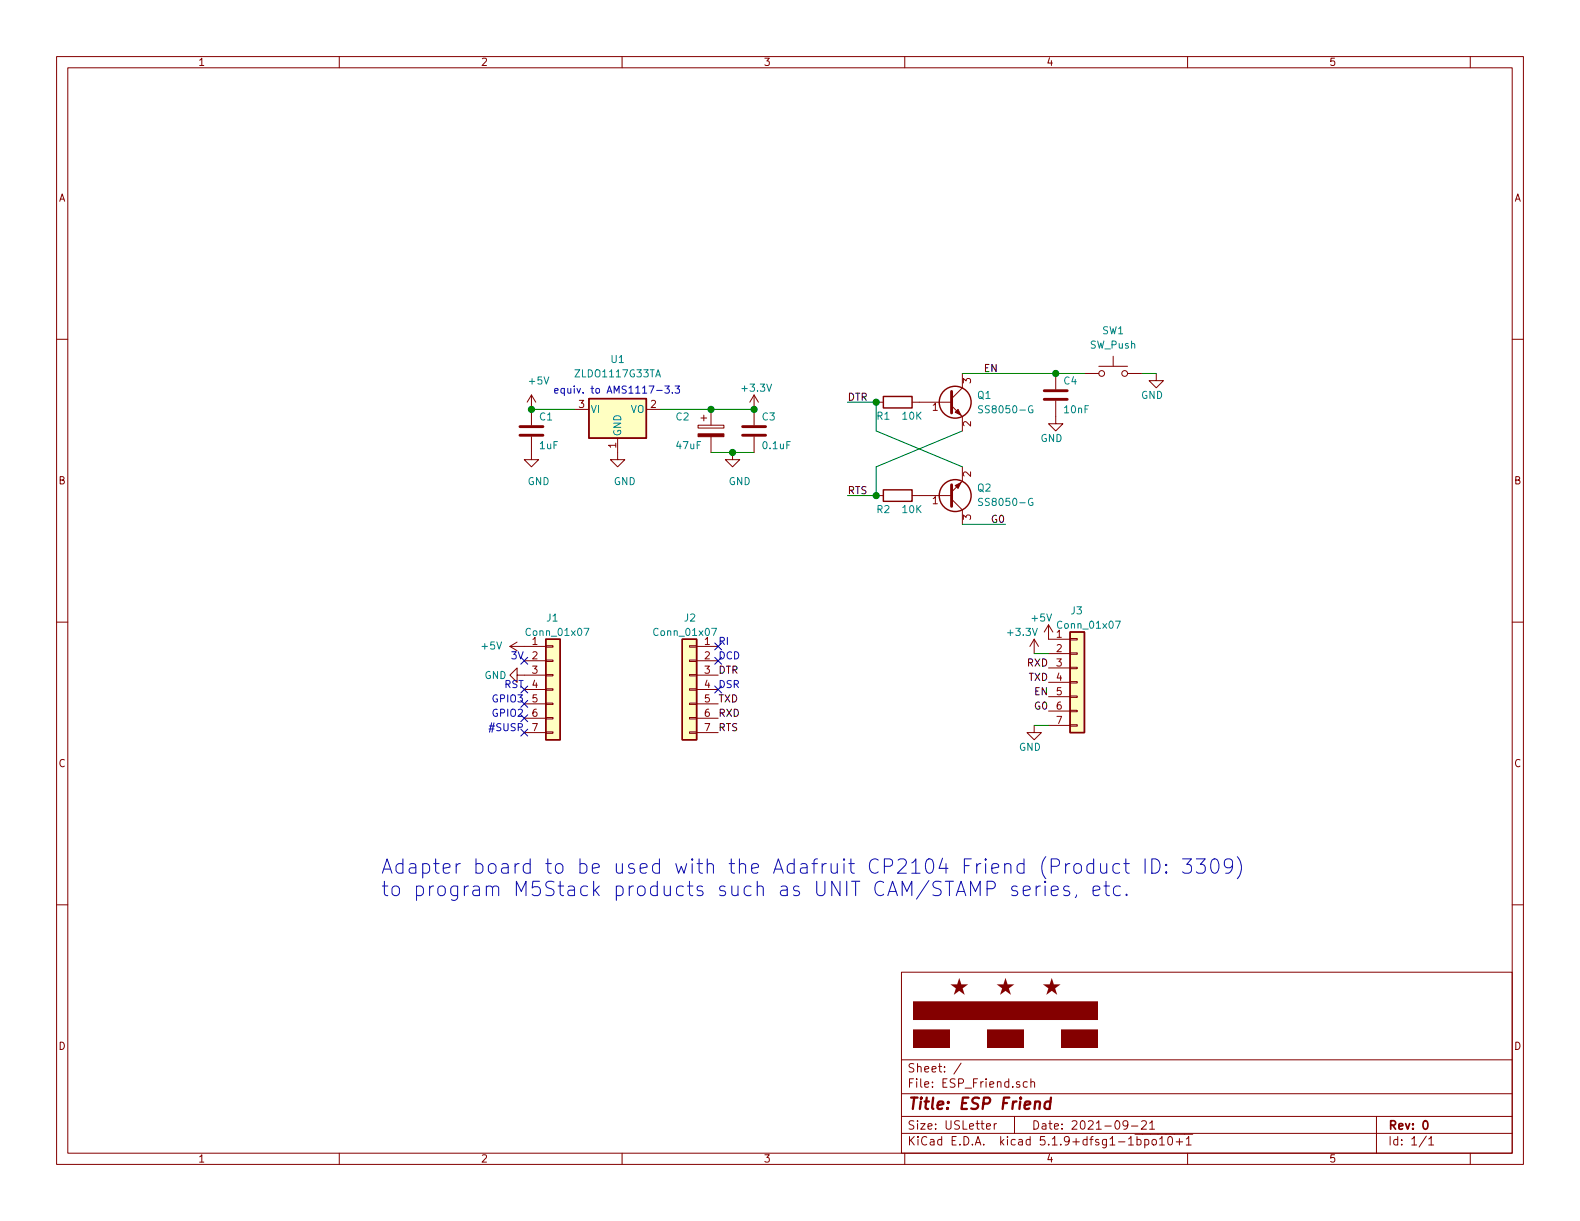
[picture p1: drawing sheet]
EESchema Schematic File Version 4
EELAYER 30 0
EELAYER END
$Descr USLetter 11000 8500
encoding utf-8
Sheet 1 1
Title "ESP Friend"
Date "2021-09-21"
Rev "0"
Comp ""
Comment1 ""
Comment2 ""
Comment3 ""
Comment4 ""
$EndDescr
$Comp
L Connector_Generic:Conn_01x07 J3
U 1 1
P 7500 4750
F 0 "J3" H 7450 5250 50  0000 L CNN
F 1 "Conn_01x07" H 7350 5150 50  0000 L CNN
F 2 "Connector_PinHeader_2.54mm:PinHeader_1x07_P2.54mm_Horizontal" H 7500 4750 50  0001 C CNN
F 3 "~" H 7500 4750 50  0001 C CNN
	1    7500 4750
	1    0    0    -1  
$EndComp
Text Label 7300 4650 2    50   ~ 0
RXD
Text Label 7300 4750 2    50   ~ 0
TXD
Text Label 7300 4950 2    50   ~ 0
G0
$Comp
L power:GND #PWR0101
U 1 1
P 7200 5050
F 0 "#PWR0101" H 7200 4800 50  0001 C CNN
F 1 "GND" H 7250 4900 50  0000 R CNN
F 2 "" H 7200 5050 50  0001 C CNN
F 3 "" H 7200 5050 50  0001 C CNN
	1    7200 5050
	1    0    0    -1  
$EndComp
Wire Wire Line
	7200 4550 7300 4550
$Comp
L power:+3.3V #PWR0102
U 1 1
P 7200 4550
F 0 "#PWR0102" H 7200 4400 50  0001 C CNN
F 1 "+3.3V" H 7000 4700 50  0000 L CNN
F 2 "" H 7200 4550 50  0001 C CNN
F 3 "" H 7200 4550 50  0001 C CNN
	1    7200 4550
	1    0    0    -1  
$EndComp
Wire Wire Line
	7200 5050 7300 5050
$Comp
L Device:R R1
U 1 1
P 6250 2800
F 0 "R1" V 6150 2900 50  0000 C CNN
F 1 "10K" V 6150 2700 50  0000 C CNN
F 2 "Resistor_SMD:R_0805_2012Metric_Pad1.20x1.40mm_HandSolder" V 6180 2800 50  0001 C CNN
F 3 "~" H 6250 2800 50  0001 C CNN
	1    6250 2800
	0    -1   -1   0   
$EndComp
$Comp
L Device:R R2
U 1 1
P 6250 3450
F 0 "R2" V 6150 3550 50  0000 C CNN
F 1 "10K" V 6150 3350 50  0000 C CNN
F 2 "Resistor_SMD:R_0805_2012Metric_Pad1.20x1.40mm_HandSolder" V 6180 3450 50  0001 C CNN
F 3 "~" H 6250 3450 50  0001 C CNN
	1    6250 3450
	0    -1   -1   0   
$EndComp
Wire Wire Line
	6100 2800 6100 3000
Wire Wire Line
	6100 3000 6700 3250
Wire Wire Line
	6100 3250 6100 3450
Wire Wire Line
	6100 3250 6700 3000
Wire Wire Line
	7000 3650 6700 3650
Text Label 6950 2600 2    50   ~ 0
EN
Text Label 7000 3650 2    50   ~ 0
G0
Text Label 5900 2800 0    50   ~ 0
DTR
Text Label 5900 3450 0    50   ~ 0
RTS
Wire Wire Line
	5900 2800 6100 2800
Connection ~ 6100 2800
Wire Wire Line
	5900 3450 6100 3450
Connection ~ 6100 3450
$Comp
L Device:C C1
U 1 1
P 3700 3000
F 0 "C1" H 3750 3100 50  0000 L CNN
F 1 "1uF" H 3750 2900 50  0000 L CNN
F 2 "Capacitor_SMD:C_0805_2012Metric_Pad1.18x1.45mm_HandSolder" H 3738 2850 50  0001 C CNN
F 3 "~" H 3700 3000 50  0001 C CNN
	1    3700 3000
	1    0    0    -1  
$EndComp
$Comp
L power:GND #PWR0103
U 1 1
P 3700 3150
F 0 "#PWR0103" H 3700 2900 50  0001 C CNN
F 1 "GND" H 3750 2950 50  0000 C CNN
F 2 "" H 3700 3150 50  0001 C CNN
F 3 "" H 3700 3150 50  0001 C CNN
	1    3700 3150
	1    0    0    -1  
$EndComp
$Comp
L Device:C C3
U 1 1
P 5250 3000
F 0 "C3" H 5300 3100 50  0000 L CNN
F 1 "0.1uF" H 5300 2900 50  0000 L CNN
F 2 "Capacitor_SMD:C_0805_2012Metric_Pad1.18x1.45mm_HandSolder" H 5288 2850 50  0001 C CNN
F 3 "~" H 5250 3000 50  0001 C CNN
	1    5250 3000
	1    0    0    -1  
$EndComp
$Comp
L power:GND #PWR0105
U 1 1
P 4300 3150
F 0 "#PWR0105" H 4300 2900 50  0001 C CNN
F 1 "GND" H 4350 2950 50  0000 C CNN
F 2 "" H 4300 3150 50  0001 C CNN
F 3 "" H 4300 3150 50  0001 C CNN
	1    4300 3150
	1    0    0    -1  
$EndComp
$Comp
L Connector_Generic:Conn_01x07 J2
U 1 1
P 4800 4800
F 0 "J2" H 4750 5300 50  0000 L CNN
F 1 "Conn_01x07" H 4600 5200 50  0000 L CNN
F 2 "Connector_PinHeader_2.54mm:PinHeader_1x07_P2.54mm_Vertical" H 4800 4800 50  0001 C CNN
F 3 "~" H 4800 4800 50  0001 C CNN
	1    4800 4800
	-1   0    0    -1  
$EndComp
Text Label 5000 4700 0    50   ~ 0
DTR
Text Label 5000 5100 0    50   ~ 0
RTS
$Comp
L Connector_Generic:Conn_01x07 J1
U 1 1
P 3850 4800
F 0 "J1" H 3800 5300 50  0000 L CNN
F 1 "Conn_01x07" H 3650 5200 50  0000 L CNN
F 2 "Connector_PinHeader_2.54mm:PinHeader_1x07_P2.54mm_Vertical" H 3850 4800 50  0001 C CNN
F 3 "~" H 3850 4800 50  0001 C CNN
	1    3850 4800
	1    0    0    -1  
$EndComp
NoConn ~ 3650 4600
NoConn ~ 3650 4900
NoConn ~ 3650 5000
NoConn ~ 3650 5100
$Comp
L power:GND #PWR0107
U 1 1
P 3650 4700
F 0 "#PWR0107" H 3650 4450 50  0001 C CNN
F 1 "GND" V 3650 4500 50  0000 C CNN
F 2 "" H 3650 4700 50  0001 C CNN
F 3 "" H 3650 4700 50  0001 C CNN
	1    3650 4700
	0    1    1    0   
$EndComp
NoConn ~ 5000 4500
NoConn ~ 5000 4600
NoConn ~ 5000 4800
Text Label 5000 4900 0    50   ~ 0
TXD
Text Label 5000 5000 0    50   ~ 0
RXD
Text Label 7300 4850 2    50   ~ 0
EN
$Comp
L Device:C C4
U 1 1
P 7350 2750
F 0 "C4" H 7400 2850 50  0000 L CNN
F 1 "10nF" H 7400 2650 50  0000 L CNN
F 2 "Capacitor_SMD:C_0805_2012Metric_Pad1.18x1.45mm_HandSolder" H 7388 2600 50  0001 C CNN
F 3 "~" H 7350 2750 50  0001 C CNN
	1    7350 2750
	1    0    0    -1  
$EndComp
Wire Wire Line
	6700 2600 7350 2600
$Comp
L power:GND #PWR0108
U 1 1
P 7350 2900
F 0 "#PWR0108" H 7350 2650 50  0001 C CNN
F 1 "GND" H 7400 2750 50  0000 R CNN
F 2 "" H 7350 2900 50  0001 C CNN
F 3 "" H 7350 2900 50  0001 C CNN
	1    7350 2900
	1    0    0    -1  
$EndComp
$Comp
L Device:CP C2
U 1 1
P 4950 3000
F 0 "C2" H 4700 3100 50  0000 L CNN
F 1 "47uF" H 4700 2900 50  0000 L CNN
F 2 "Capacitor_Tantalum_SMD:CP_EIA-3216-10_Kemet-I_Pad1.58x1.35mm_HandSolder" H 4988 2850 50  0001 C CNN
F 3 "~" H 4950 3000 50  0001 C CNN
	1    4950 3000
	1    0    0    -1  
$EndComp
$Comp
L power:+3.3V #PWR0109
U 1 1
P 5250 2850
F 0 "#PWR0109" H 5250 2700 50  0001 C CNN
F 1 "+3.3V" H 5150 3000 50  0000 L CNN
F 2 "" H 5250 2850 50  0001 C CNN
F 3 "" H 5250 2850 50  0001 C CNN
	1    5250 2850
	1    0    0    -1  
$EndComp
Wire Wire Line
	4950 3150 5100 3150
Wire Wire Line
	4000 2850 3700 2850
Wire Wire Line
	4600 2850 4950 2850
Connection ~ 4950 2850
$Comp
L power:GND #PWR0110
U 1 1
P 5100 3150
F 0 "#PWR0110" H 5100 2900 50  0001 C CNN
F 1 "GND" H 5150 2950 50  0000 C CNN
F 2 "" H 5100 3150 50  0001 C CNN
F 3 "" H 5100 3150 50  0001 C CNN
	1    5100 3150
	1    0    0    -1  
$EndComp
Connection ~ 5100 3150
Wire Wire Line
	5100 3150 5250 3150
Connection ~ 5250 2850
Wire Wire Line
	4950 2850 5250 2850
$Comp
L Switch:SW_Push SW1
U 1 1
P 7750 2600
F 0 "SW1" H 7750 2900 50  0000 C CNN
F 1 "SW_Push" H 7750 2800 50  0000 C CNN
F 2 "Button_Switch_SMD:SW_SPST_B3U-1000P" H 7750 2800 50  0001 C CNN
F 3 "~" H 7750 2800 50  0001 C CNN
F 4 "B3U-1000P" H 7750 2600 50  0001 C CNN "P/N"
	1    7750 2600
	1    0    0    -1  
$EndComp
$Comp
L power:GND #PWR0112
U 1 1
P 8050 2600
F 0 "#PWR0112" H 8050 2350 50  0001 C CNN
F 1 "GND" H 8100 2450 50  0000 R CNN
F 2 "" H 8050 2600 50  0001 C CNN
F 3 "" H 8050 2600 50  0001 C CNN
	1    8050 2600
	1    0    0    -1  
$EndComp
Wire Wire Line
	7950 2600 8050 2600
$Comp
L power:+5V #PWR0104
U 1 1
P 3700 2850
F 0 "#PWR0104" H 3700 2700 50  0001 C CNN
F 1 "+5V" H 3750 3050 50  0000 C CNN
F 2 "" H 3700 2850 50  0001 C CNN
F 3 "" H 3700 2850 50  0001 C CNN
	1    3700 2850
	1    0    0    -1  
$EndComp
Connection ~ 3700 2850
$Comp
L power:+5V #PWR0106
U 1 1
P 3650 4500
F 0 "#PWR0106" H 3650 4350 50  0001 C CNN
F 1 "+5V" V 3650 4650 50  0000 L CNN
F 2 "" H 3650 4500 50  0001 C CNN
F 3 "" H 3650 4500 50  0001 C CNN
	1    3650 4500
	0    -1   -1   0   
$EndComp
$Comp
L power:+5V #PWR0111
U 1 1
P 7300 4450
F 0 "#PWR0111" H 7300 4300 50  0001 C CNN
F 1 "+5V" H 7250 4600 50  0000 C CNN
F 2 "" H 7300 4450 50  0001 C CNN
F 3 "" H 7300 4450 50  0001 C CNN
	1    7300 4450
	1    0    0    -1  
$EndComp
$Comp
L Device:Q_NPN_BEC Q1
U 1 1
P 6600 2800
F 0 "Q1" H 6800 2850 50  0000 L CNN
F 1 "SS8050-G" H 6800 2750 50  0000 L CNN
F 2 "Package_TO_SOT_SMD:SOT-23_Handsoldering" H 6800 2900 50  0001 C CNN
F 3 "https://www.mouser.com/datasheet/2/80/SS8050_G_RevA181526-2506539.pdf" H 6600 2800 50  0001 C CNN
F 4 "SS8050-G" H 6600 2800 50  0001 C CNN "P/N"
	1    6600 2800
	1    0    0    -1  
$EndComp
$Comp
L Device:Q_NPN_BEC Q2
U 1 1
P 6600 3450
F 0 "Q2" H 6800 3400 50  0000 L CNN
F 1 "SS8050-G" H 6800 3500 50  0000 L CNN
F 2 "Package_TO_SOT_SMD:SOT-23_Handsoldering" H 6800 3550 50  0001 C CNN
F 3 "https://www.mouser.com/datasheet/2/80/SS8050_G_RevA181526-2506539.pdf" H 6600 3450 50  0001 C CNN
F 4 "SS8050-G" H 6600 3450 50  0001 C CNN "P/N"
	1    6600 3450
	1    0    0    1   
$EndComp
$Comp
L Regulator_Linear:AMS1117-3.3 U1
U 1 1
P 4300 2850
F 0 "U1" H 4300 3200 50  0000 C CNN
F 1 "ZLDO1117G33TA" H 4300 3100 50  0000 C CNN
F 2 "Package_TO_SOT_SMD:SOT-223-3_TabPin2" H 4300 3050 50  0001 C CNN
F 3 "https://www.diodes.com/assets/Datasheets/products_inactive_data/ZLDO1117.pdf" H 4400 2600 50  0001 C CNN
F 4 "ZLDO1117G33TA" H 4300 2850 50  0001 C CNN "P/N"
	1    4300 2850
	1    0    0    -1  
$EndComp
Wire Wire Line
	7550 2600 7350 2600
Connection ~ 7350 2600
Text Notes 5000 4500 0    50   ~ 0
RI
Text Notes 5000 4800 0    50   ~ 0
DSR
Text Notes 3650 4600 2    50   ~ 0
3V
Text Notes 3650 4800 2    50   ~ 0
RST
Text Notes 3650 4900 2    50   ~ 0
GPIO3
Text Notes 3650 5000 2    50   ~ 0
GPIO2
NoConn ~ 3650 4800
Text Notes 3650 5100 2    50   ~ 0
#SUSP
Text Notes 3850 2750 0    50   ~ 0
equiv. to AMS1117-3.3
Text Notes 5000 4600 0    50   ~ 0
DCD
Text Notes 2650 6250 0    100  ~ 0
Adapter board to be used with the Adafruit CP2104 Friend (Product ID: 3309) \nto program M5Stack products such as UNIT CAM/STAMP series, etc.
$EndSCHEMATC
